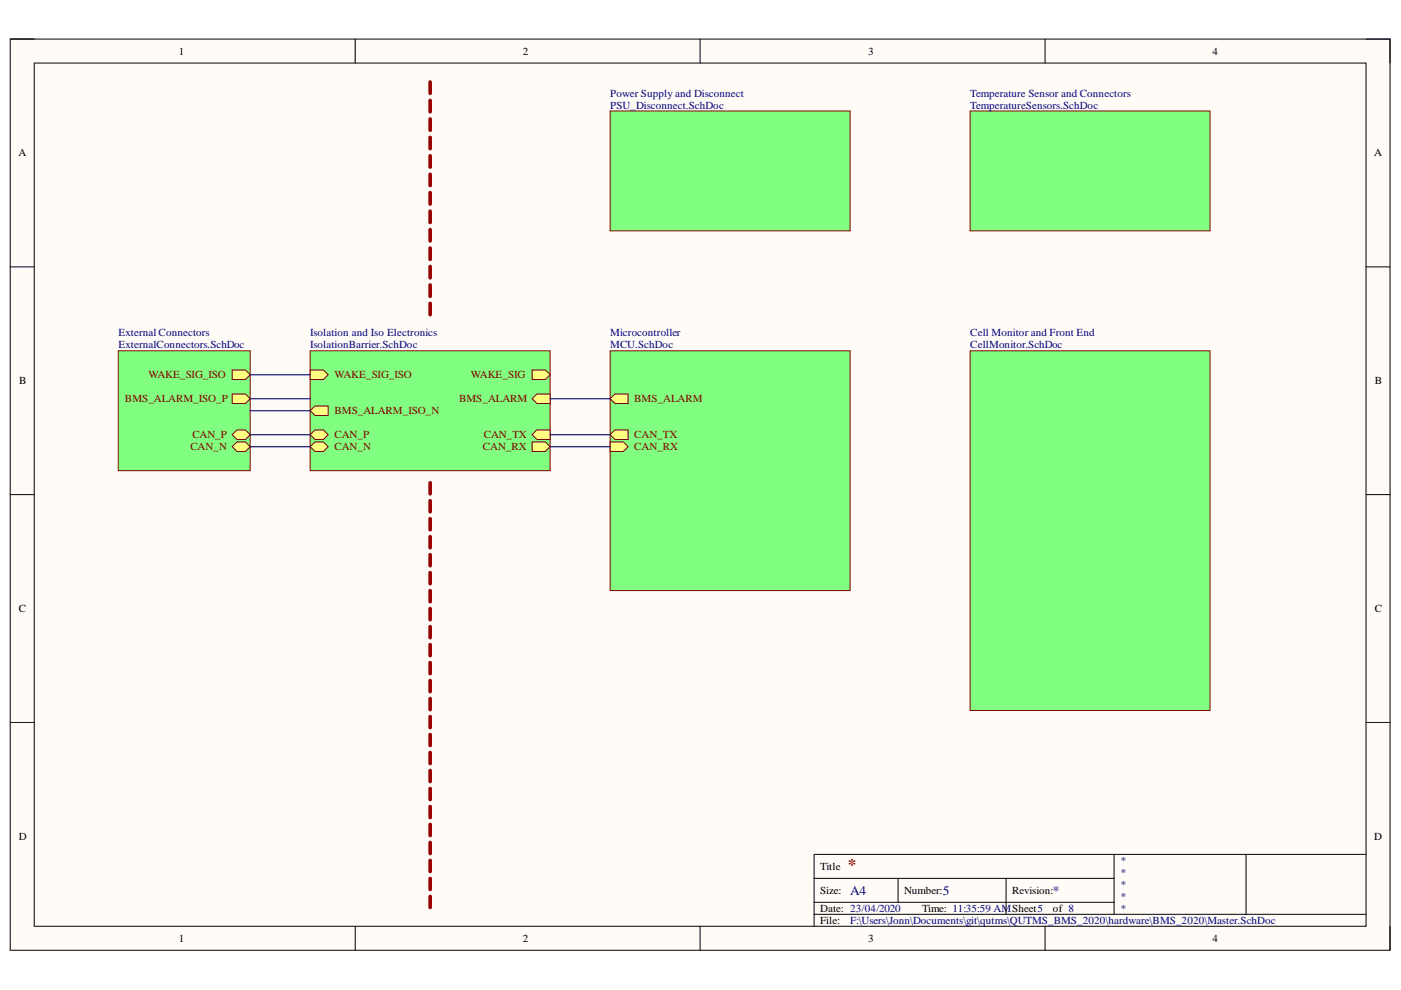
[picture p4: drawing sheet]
<svg xmlns="http://www.w3.org/2000/svg" width="297mm" height="210mm" viewBox="0 0 297 210" stroke-linecap="round" stroke-linejoin="round" font-family="sans-serif">
<path d="M2.2 8.3h292.5v193.2h-292.5z" fill-rule="evenodd" fill="#fffcf8"/>
<path d="M2.2 8.3h292.5v193.2h-292.5z" fill="none" stroke="#000" stroke-width=".21"/>
<path d="M7.3 13.4h282.3v183h-282.3z" fill-rule="evenodd" fill="#fffcf8"/>
<g fill="none" stroke="#000" stroke-width=".21">
<path d="M2.2 8.3h5.1M7.3 13.4h282.3v183h-282.3zM75.3 8.3v5.1M148.4 8.3v5.1M221.6 8.3v5.1M289.6 8.3h5.1v5.1M2.2 56.6h5.1M289.6 56.6h5.1M2.2 104.9h5.1M289.6 104.9h5.1M2.2 153.2h5.1M289.6 153.2h5.1"/>
<path d="M75.3 196.4v5.1M148.4 196.4v5.1M172.6 186.2h63.6M172.6 193.9h117M172.6 191.3h63.6M190.4 186.2v5.1M213.3 186.2v7.7M221.6 196.4v5.1M236.2 181.1v12.8M264.2 181.1v12.8M289.6 181.1h-117v15.3M294.7 196.4v5.1"/>
</g>
<path d="M25.1 74.4h27.9v25.4h-27.9z" fill-rule="evenodd" fill="#80ff80"/>
<path d="M25.1 74.4h27.9v25.4h-27.9z" fill="none" stroke="#800000" stroke-width=".21"/>
<path d="M50.2 93.7h1.8l1 1-1 1h-1.8l-1-1z" fill-rule="evenodd" fill="#ffff80"/>
<path d="M50.2 93.7h1.8l1 1-1 1h-1.8l-1-1z" fill="none" stroke="#800000" stroke-width=".21"/>
<path d="M50.2 91.1h1.8l1 1.1-1 1h-1.8l-1-1z" fill-rule="evenodd" fill="#ffff80"/>
<path d="M50.2 91.1h1.8l1 1.1-1 1h-1.8l-1-1z" fill="none" stroke="#800000" stroke-width=".21"/>
<path d="M49.2 78.4h2.8l1 1.1-1 1h-2.8z" fill-rule="evenodd" fill="#ffff80"/>
<path d="M49.2 78.4h2.8l1 1.1-1 1h-2.8z" fill="none" stroke="#800000" stroke-width=".21"/>
<path d="M49.2 83.5h2.8l1 1-1 1.1h-2.8z" fill-rule="evenodd" fill="#ffff80"/>
<path d="M49.2 83.5h2.8l1 1-1 1.1h-2.8z" fill="none" stroke="#800000" stroke-width=".21"/>
<path d="M65.8 74.4h50.8v25.4h-50.8z" fill-rule="evenodd" fill="#80ff80"/>
<path d="M65.8 74.4h50.8v25.4h-50.8z" fill="none" stroke="#800000" stroke-width=".21"/>
<path d="M65.8 78.4h2.8l1 1.1-1 1h-2.8z" fill-rule="evenodd" fill="#ffff80"/>
<path d="M65.8 78.4h2.8l1 1.1-1 1h-2.8z" fill="none" stroke="#800000" stroke-width=".21"/>
<path d="M66.8 91.1h1.8l1 1.1-1 1h-1.8l-1-1z" fill-rule="evenodd" fill="#ffff80"/>
<path d="M66.8 91.1h1.8l1 1.1-1 1h-1.8l-1-1z" fill="none" stroke="#800000" stroke-width=".21"/>
<path d="M66.8 93.7h1.8l1 1-1 1h-1.8l-1-1z" fill-rule="evenodd" fill="#ffff80"/>
<path d="M66.8 93.7h1.8l1 1-1 1h-1.8l-1-1z" fill="none" stroke="#800000" stroke-width=".21"/>
<path d="M112.8 93.7h2.8l1 1-1 1h-2.8z" fill-rule="evenodd" fill="#ffff80"/>
<path d="M112.8 93.7h2.8l1 1-1 1h-2.8z" fill="none" stroke="#800000" stroke-width=".21"/>
<path d="M112.8 92.2l1-1.1h2.8v2.1h-2.8z" fill-rule="evenodd" fill="#ffff80"/>
<path d="M112.8 92.2l1-1.1h2.8v2.1h-2.8z" fill="none" stroke="#800000" stroke-width=".21"/>
<path d="M112.8 78.4h2.8l1 1.1-1 1h-2.8z" fill-rule="evenodd" fill="#ffff80"/>
<path d="M112.8 78.4h2.8l1 1.1-1 1h-2.8z" fill="none" stroke="#800000" stroke-width=".21"/>
<path d="M112.8 84.5l1-1h2.8v2.1h-2.8z" fill-rule="evenodd" fill="#ffff80"/>
<path d="M112.8 84.5l1-1h2.8v2.1h-2.8z" fill="none" stroke="#800000" stroke-width=".21"/>
<path d="M65.8 87.1l1-1h2.8v2h-2.8z" fill-rule="evenodd" fill="#ffff80"/>
<path d="M65.8 87.1l1-1h2.8v2h-2.8z" fill="none" stroke="#800000" stroke-width=".21"/>
<path d="M129.4 74.4h50.8v50.8h-50.8z" fill-rule="evenodd" fill="#80ff80"/>
<path d="M129.4 74.4h50.8v50.8h-50.8z" fill="none" stroke="#800000" stroke-width=".21"/>
<path d="M129.4 84.5l1-1h2.8v2.1h-2.8z" fill-rule="evenodd" fill="#ffff80"/>
<path d="M129.4 84.5l1-1h2.8v2.1h-2.8z" fill="none" stroke="#800000" stroke-width=".21"/>
<path d="M129.4 92.2l1-1.1h2.8v2.1h-2.8z" fill-rule="evenodd" fill="#ffff80"/>
<path d="M129.4 92.2l1-1.1h2.8v2.1h-2.8z" fill="none" stroke="#800000" stroke-width=".21"/>
<path d="M129.4 93.7h2.8l1 1-1 1h-2.8z" fill-rule="evenodd" fill="#ffff80"/>
<path d="M129.4 93.7h2.8l1 1-1 1h-2.8z" fill="none" stroke="#800000" stroke-width=".21"/>
<path d="M205.7 74.4h50.8v76.2h-50.8z" fill-rule="evenodd" fill="#80ff80"/>
<path d="M205.7 74.4h50.8v76.2h-50.8z" fill="none" stroke="#800000" stroke-width=".21"/>
<path d="M129.4 23.5h50.8v25.5h-50.8z" fill-rule="evenodd" fill="#80ff80"/>
<path d="M129.4 23.5h50.8v25.5h-50.8z" fill="none" stroke="#800000" stroke-width=".21"/>
<path d="M205.7 23.5h50.8v25.5h-50.8z" fill-rule="evenodd" fill="#80ff80"/>
<path d="M205.7 23.5h50.8v25.5h-50.8z" fill="none" stroke="#800000" stroke-width=".21"/>
<g fill="none" stroke="#980000" stroke-width=".75">
<path d="M91.2 17.4v2.4M91.2 21.3v2.4M91.2 25.2v2.4M91.2 29.1v2.4M91.2 33v2.5M91.2 36.9v2.5M91.2 40.8v2.5M91.2 44.7v2.5M91.2 48.7v2.4M91.2 52.6v2.4M91.2 56.5v2.4M91.2 60.4v2.4"/>
<path d="M91.2 64.3v2.4M91.2 102.3v2.4M91.2 106.1v2.4M91.2 110v2.3M91.2 113.8v2.4M91.2 117.6v2.4M91.2 121.4v2.4M91.2 125.2v2.4M91.2 129v2.4M91.2 132.8v2.4M91.2 136.7v2.3M91.2 140.5v2.4"/>
<path d="M91.2 144.3v2.4M91.2 148.1v2.4M91.2 151.9v2.4M91.2 155.7v2.4M91.2 159.5v2.4M91.2 163.3v2.4M91.2 167.2v2.3M91.2 171v2.4M91.2 174.8v2.4M91.2 178.6v2.4M91.2 182.4v2.4M91.2 186.2v2.4"/>
<path d="M91.2 190v2.4"/>
</g>
<path d="M53 79.5h12.8M53 84.5h12.8M53 87.1h12.8M53 92.2h12.8M53 94.7h12.8M116.6 84.5h12.8M116.6 92.2h12.8M116.6 94.7h12.8" fill="none" stroke="#000080" stroke-width=".25"/>
<text font-size="3.5" fill="#800000" x="179.7" y="184.5">*</text>
<g font-size="2.8" fill="#000080">
<text x="180.3" y="189.7">A4</text>
<text x="199.9" y="189.7">5</text>
<text x="223.2" y="189.7">*</text>
</g>
<g font-size="2.3">
<text x="37.9" y="11.6">1</text>
<text x="110.9" y="11.6">2</text>
<text x="184.1" y="11.6">3</text>
<text x="257.1" y="11.6">4</text>
<text x="3.9" y="33.2">A</text>
<text x="291.4" y="33.2">A</text>
<text x="4.1" y="81.4">B</text>
<text x="291.5" y="81.4">B</text>
<text x="4" y="129.7">C</text>
<text x="291.5" y="129.7">C</text>
<text x="4" y="178">D</text>
<text x="291.4" y="178">D</text>
<text x="173.9" y="184.5">Title</text>
<text x="173.9" y="189.5">Size:</text>
<text x="191.7" y="189.5">Number:</text>
<text x="214.6" y="189.5">Revision:</text>
<text x="173.9" y="193.3">Date: 23/04/2020</text>
<text x="173.9" y="195.9">File:</text>
<text x="195.5" y="193.3">Time: 11:35:59 AMSheet5</text>
<text x="223.2" y="193.3">of 8</text>
<text x="37.9" y="199.7">1</text>
<text x="110.9" y="199.7">2</text>
<text x="184.1" y="199.7">3</text>
<text x="257.1" y="199.7">4</text>
</g>
<g font-size="2.3" fill="#000080">
<text x="129.4" y="20.5">Power Supply and Disconnect</text>
<text x="129.4" y="23">PSU_Disconnect.SchDoc</text>
<text x="205.7" y="20.5">Temperature Sensor and Connectors</text>
<text x="205.7" y="23">TemperatureSensors.SchDoc</text>
<text x="25.1" y="71.3">External Connectors</text>
<text x="65.8" y="71.3">Isolation and Iso Electronics</text>
<text x="129.4" y="71.3">Microcontroller</text>
<text x="205.7" y="71.3">Cell Monitor and Front End</text>
<text x="25.1" y="73.8">ExternalConnectors.SchDoc</text>
<text x="65.8" y="73.8">IsolationBarrier.SchDoc</text>
<text x="129.4" y="73.8">MCU.SchDoc</text>
<text x="205.7" y="73.8">CellMonitor.SchDoc</text>
<text x="237.5" y="183.2">*</text>
<text x="237.5" y="185.7">*</text>
<text x="237.5" y="188.3">*</text>
<text x="237.5" y="190.8">*</text>
<text x="180.3" y="195.9">F:\Users\Jonn\Documents\git\qutms\QUTMS_BMS_2020\hardware\BMS_2020\Master.SchDoc</text>
<text x="237.5" y="193.3">*</text>
</g>
<g font-size="2.3" fill="#800000">
<text x="31.5" y="80.2">WAKE_SIG_ISO</text>
<text x="70.9" y="80.2">WAKE_SIG_ISO</text>
<text x="99.9" y="80.2">WAKE_SIG</text>
<text x="26.5" y="85.3">BMS_ALARM_ISO_P</text>
<text x="70.9" y="87.8">BMS_ALARM_ISO_N</text>
<text x="97.3" y="85.3">BMS_ALARM</text>
<text x="134.5" y="85.3">BMS_ALARM</text>
<text x="40.4" y="95.5">CAN_N</text>
<text x="40.8" y="93">CAN_P</text>
<text x="70.9" y="93">CAN_P</text>
<text x="70.9" y="95.5">CAN_N</text>
<text x="102.4" y="95.5">CAN_RX</text>
<text x="102.6" y="93">CAN_TX</text>
<text x="134.5" y="93">CAN_TX</text>
<text x="134.5" y="95.5">CAN_RX</text>
</g>
</svg>
